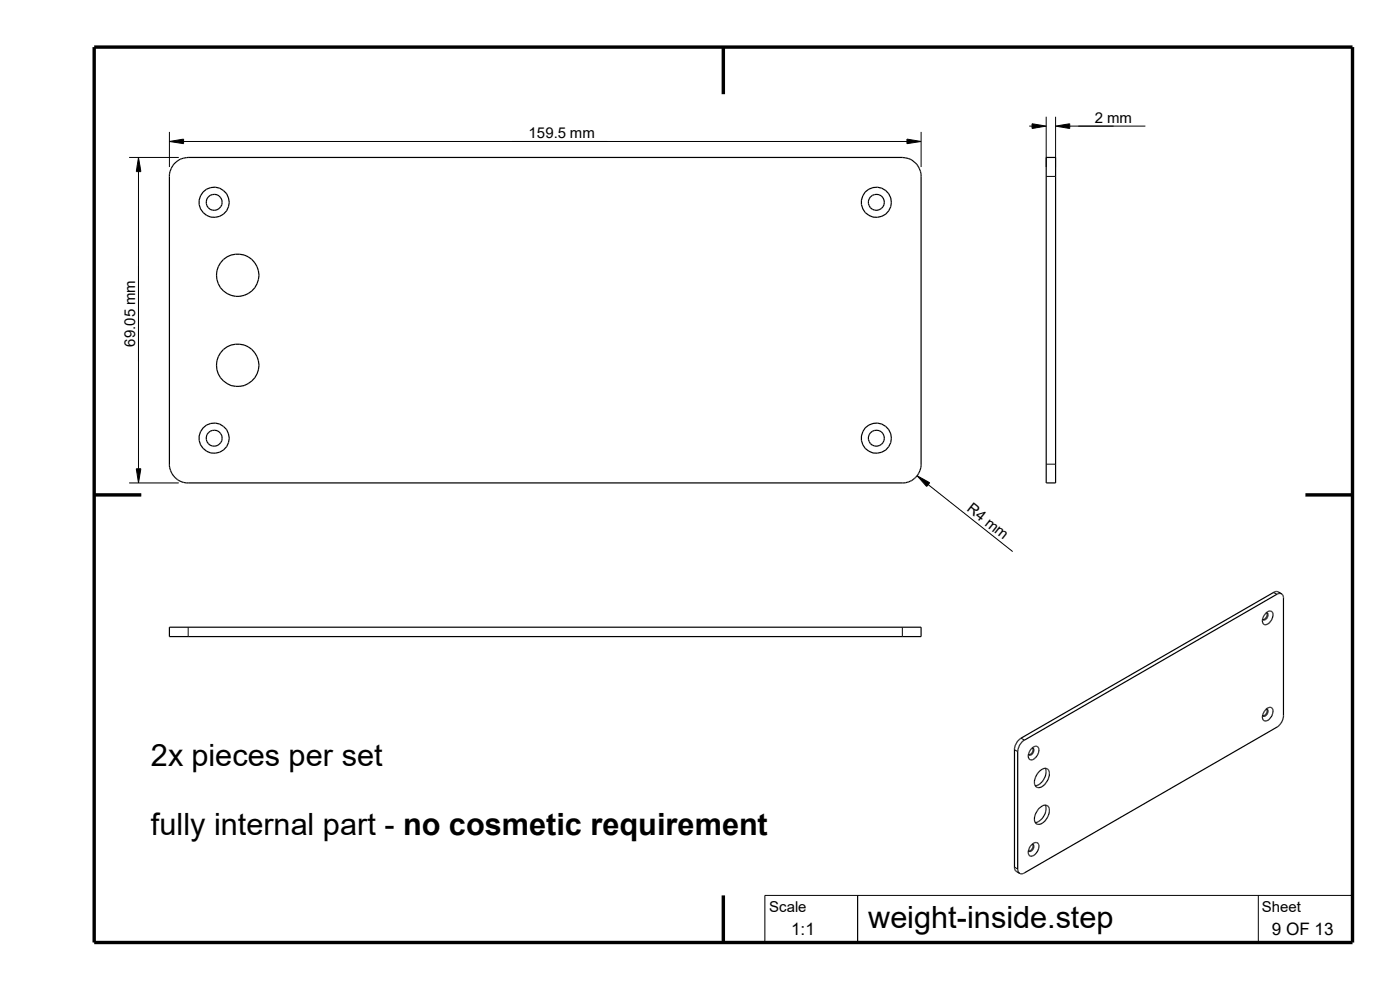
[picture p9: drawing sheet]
<svg xmlns="http://www.w3.org/2000/svg" width="297mm" height="210mm" viewBox="0 0 297 210" stroke-linecap="round" stroke-linejoin="round" font-family="sans-serif">
<g fill="none" stroke="#000" stroke-width=".25">
<path d="M36.9 34.8l1.3-1 1.7-.4h151.5a4.1 4.1 0 0 1 4 3.7v61.7a4 4 0 0 1-3.6 3.6h-152.2a4 4 0 0 1-3.7-3.6v-61.7l.4-1.4zM222 33.4h1.9v69h-1.9zM35.9 133.1h159.5v1.9h-159.5zM267.8 131.4h.1M268.6 130a.82 .82 0 0 1 1.2-.3 .82 .82 0 0 1 .2 1.2 1.77 1.77 0 0 1-1.8 1.6 1.06 1.06 0 0 1-.4-1.1l.3-.8zM268.6 130h.2M268.7 130h.1M268.8 130l.1 .3a1.38 1.38 0 0 1-1 1.1M268.8 130l.2 .5-.2 .6a.64 .64 0 0 1-.9 .3M269 130.3h.1M270.4 125.6h.1M271.1 125.5v.1"/>
<path d="M271.1 125.9h.1M271.9 125.9v.1M271.9 126l-.9-.5-.7 .1-53.7 31a3.5 3.5 0 0 0-1.4 2.1v25.5l.4 .6 .7 .5M271.9 126l.4 .6v25.5l-.4 1.1-.6 .8-54.1 31.3h-.9M271.9 126l-.6-.1-.4 .1-53.6 31a2.98 2.98 0 0 0-1.4 2.4v25l.1 .5 .3 .4M218.6 159l.6-.5 .5-.2 .4 .1a1.93 1.93 0 0 1-.8 2.7l-.7 .1a.87 .87 0 0 1-.4-1.1zM219 158.7l.3 .1v.5l-.1 .4a.65 .65 0 0 1-.8 .5l-.1-.1M219.1 158.7a1.13 1.13 0 0 1-.6 1.4h-.3M219.1 158.7h.1M219.3 158.9h.1M267.9 151.9h.1M268 151.9l.1 .1"/>
<path d="M268.6 150.4l.3 .1 .1 .5-.2 .6a.59 .59 0 0 1-.9 .2M268.7 150.4l.1 .6a1.03 1.03 0 0 1-.9 .8h-.1a2.56 2.56 0 0 1 1.1-1.6l.8-.1a1.34 1.34 0 0 1 0 2 1.03 1.03 0 0 1-1.8 .5l-.1-.8M269 150.7h.1M218.2 160v.1M218.7 179.4l.2-.2a.84 .84 0 0 1 1.2-.4 .84 .84 0 0 1 .2 1.2 1.84 1.84 0 0 1-1.7 1.6 .89 .89 0 0 1-.5-1zM219 179.1l.3 .2M219.1 179.1a1.11 1.11 0 0 1-.9 1.5M219.3 179.2v.5a.79 .79 0 0 1-1.1 .8M220.4 163.7a1.3 1.3 0 0 1 2.1-.3 2.95 2.95 0 0 1-2.2 3.7 1.51 1.51 0 0 1-.5-2.4zM221.7 163l.1 .1M221.7 170.8l.1 .1M221.8 170.8v.1a3 3 0 0 1-2.2 3.6"/>
<path d="M221.8 163v.2a3 3 0 0 1-2.2 3.5M222.2 170.9a1.56 1.56 0 0 0-1.9 .8 2.24 2.24 0 0 0-.4 3.1 2.37 2.37 0 0 0 2.6-2.1l.1-.5-.1-.9M222.2 170.9h.1M222.2 170.9l.3 .3M222.5 171.2v.1M222.5 171.4h.1M222.6 163.7h.1M216.4 185.3h.1M217.1 185.3h-.1"/>
<circle cx="45.4" cy="42.9" r="3.2"/>
<circle cx="45.5" cy="42.9" r="1.7"/>
<circle cx="50.4" cy="58.4" r="4.5"/>
<circle cx="185.9" cy="42.9" r="3.2"/>
<circle cx="185.9" cy="42.9" r="1.7"/>
<circle cx="50.4" cy="77.5" r="4.5"/>
<circle cx="45.4" cy="93" r="3.2"/>
<circle cx="45.4" cy="93" r="1.69"/>
<circle cx="185.9" cy="93" r="3.2"/>
<circle cx="185.9" cy="92.9" r="1.7"/>
</g>
<g fill="none" stroke="#000" stroke-width=".21">
<path d="M27.4 33.4h10.5M29.4 33.4l.5 3h-1zM29.4 36.4v63M35.9 28v7.4M35.9 30l3-.5v1zM38.9 30h153.5M192.4 29.5l3 .5-3 .5zM195.4 28v7.4M218.4 26.8h.5M218.9 26.2l3.1 .6-3.1 .5zM222 37.4h1.9M222 24.8v10.6"/>
<path d="M223.9 24.8v10.6M223.9 26.8l3-.6v1.1zM226.9 26.8h16.1M28.9 99.4h1l-.5 3zM222 98.5h1.9M27.4 102.4h10.5M194.6 100.9l2.6 1.5-.6 .8zM196.9 102.8l17.9 14.2M39.9 133.1v1.9M191.4 133.1v1.9M270.2 125.7l.7 .4M215.2 159l.7 .4"/>
<path d="M216.6 156.6l.7 .4M181.9 189.9v10h-19.6v-10h124.6M215.2 183.9l.7 .5M267 189.9v10"/>
</g>
<path d="M29 33.4h.9v3h-.9zM35.9 29.5h3v1h-3zM192.4 29.5h3v1h-3zM218.9 26.3h3.1v1h-3.1zM223.9 26.3h3v1h-3zM28.9 99.4h1v3h-1zM194.6 101h2.6v2.2h-2.6z" fill="#000"/>
<path d="M20 10h266.9v189.9h-266.9zM153.5 10v10M20 105h10M276.9 105h10M153.5 189.9v10" fill="none" stroke="#000" stroke-width=".72" stroke-linecap="butt"/>
<g font-size="6.5">
<text x="32" y="162.5">2x pieces per set</text>
<text x="32" y="177">fully internal part - no cosmetic requirement</text>
<text x="184.2" y="196.8">weight-inside.step</text>
</g>
<g font-size="3.6">
<text x="167.8" y="198.4">1:1</text>
<text x="269.8" y="198.4">9 OF 13</text>
</g>
<g font-size="3.2">
<text x="112.1" y="29.3">159.5 mm</text>
<text x="232.2" y="26.1">2 mm</text>
<text x="28.7" y="73.5" transform="rotate(-90 28.7 73.5)">69.05 mm</text>
<text x="204.9" y="108.2" transform="rotate(38 204.9 108.2)">R4 mm</text>
<text x="163.2" y="193.5">Scale</text>
<text x="267.7" y="193.5">Sheet</text>
</g>
</svg>
